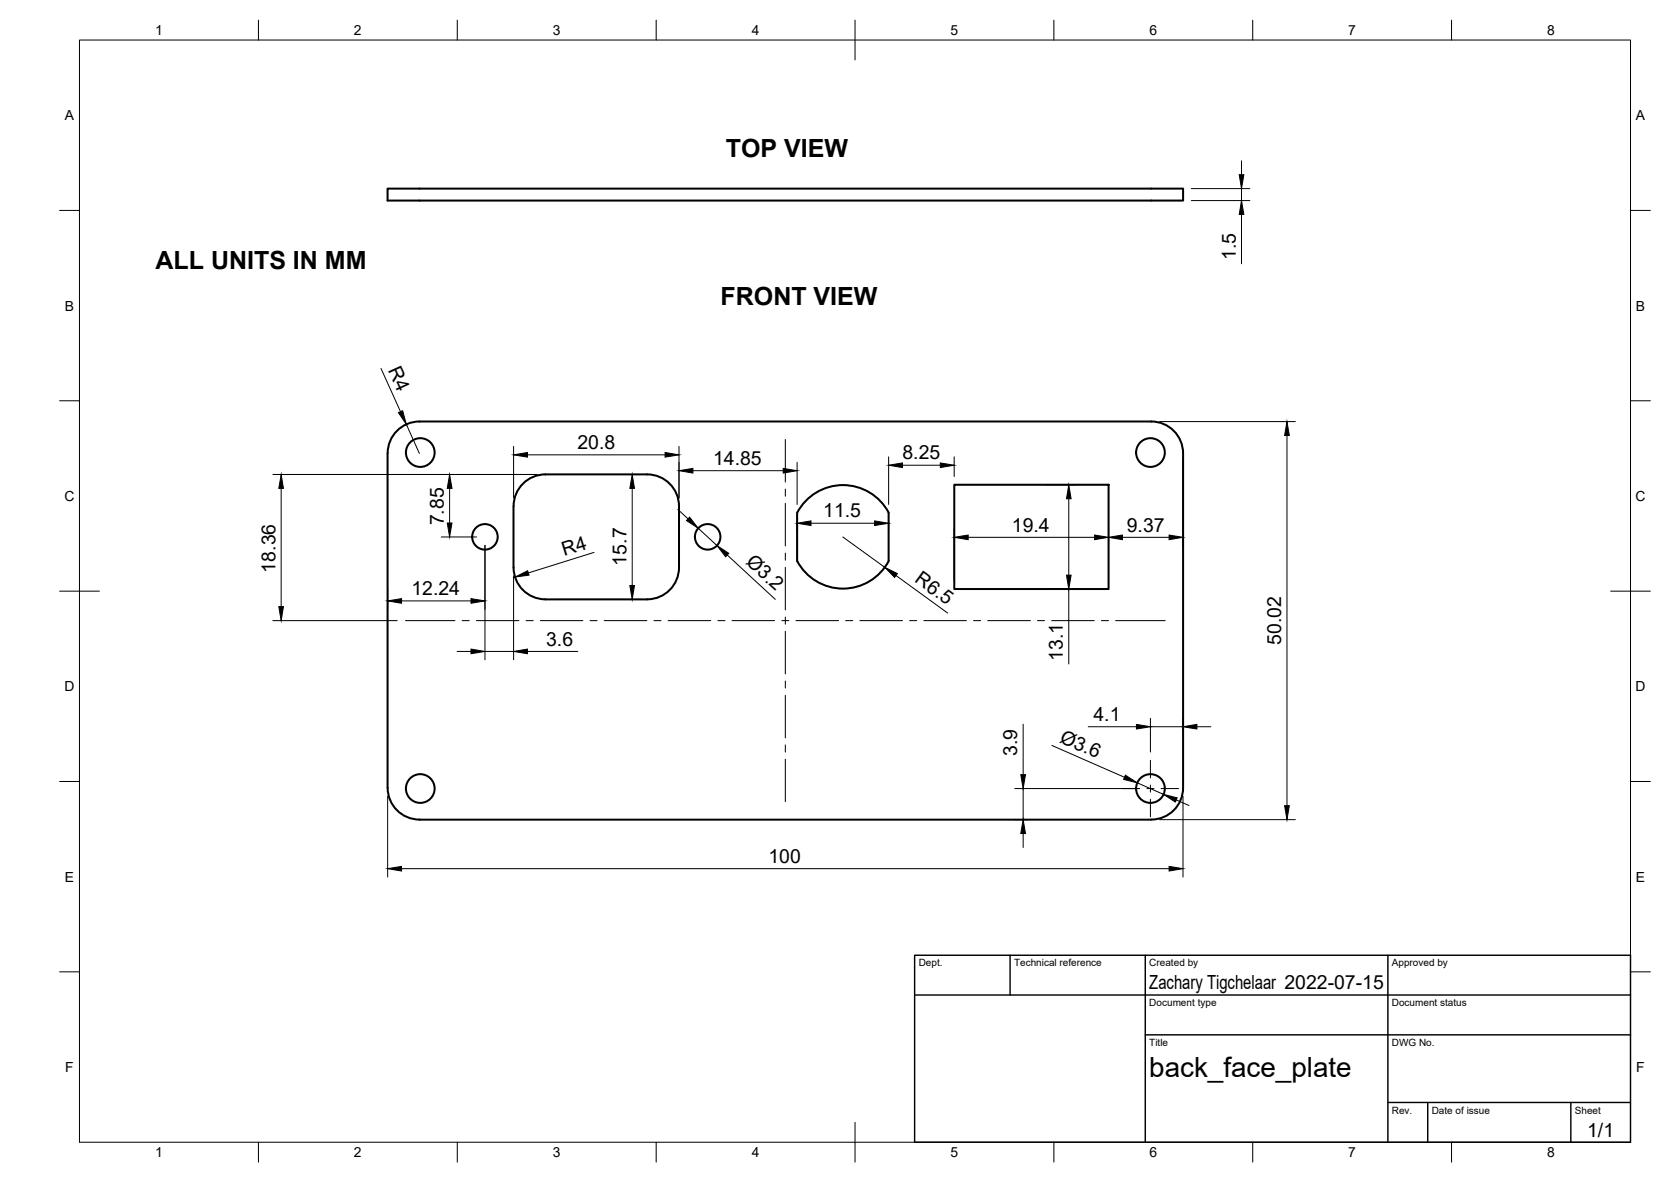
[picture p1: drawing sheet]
<svg xmlns="http://www.w3.org/2000/svg" width="420mm" height="297mm" viewBox="0 0 420 297" stroke-linecap="round" stroke-linejoin="round" font-family="sans-serif">
<!-- layer: Visible -->
<g fill="none" stroke="#000" stroke-width=".51">
<path d="M97.5 47.4h200v3h-200zM97.5 113.9v84.1M97.5 113.9a8 8 0 0 1 8-8h184a8 8 0 0 1 8 8v84.1M131.5 121.6a8 8 0 0 1 5.6-2.4h25.6a8 8 0 0 1 8 8v15.4a8 8 0 0 1-8 8h-25.6a8 8 0 0 1-8-8v-15.4a8 8 0 0 1 2.4-5.6zM200.4 128.9v12.1M200.4 128.8a13 13 0 0 1 23.1 0M223.4 128.9v12.1M239.9 121.8h38.8v26.2h-38.8zM200.4 141a13 13 0 0 0 23.1 0M97.5 198a8 8 0 0 0 8 8M297.5 198a8 8 0 0 1-8 8M105.5 206h184"/>
<circle cx="105.7" cy="113.7" r="3.6"/>
<circle cx="289.3" cy="113.7" r="3.6"/>
<circle cx="121.9" cy="134.9" r="3.2"/>
<circle cx="177.9" cy="134.9" r="3.2"/>
<circle cx="105.7" cy="198.2" r="3.6"/>
<circle cx="289.3" cy="198.2" r="3.6"/>
</g>
<!-- layer: Border -->
<g fill="none" stroke="#000" stroke-width=".25">
<path d="M20 10.1h390v276.9h-390zM65 5.1v5M115 5.1v5M165 5.1v5M215 5.1v10M265 5.1v5M315 5.1v5M365 5.1v5M15 52.9h5M410 52.9h5M15 100.7h5M410 100.7h5"/>
<path d="M15 148.6h10M405 148.6h10M15 196.4h5M410 196.4h5M15 244.2h5M410 244.2h5M65 287v5M115 287v5M165 287v5M215 282.1v9.9M265 287v5M315 287v5"/>
<path d="M365 287v5"/>
</g>
<!-- layer: TitleBlock -->
<path d="M230 240.1h180v46.9h-180zM230 250h180M254 240.1v9.9M288 240.1v46.9M349 240.1v46.9M288 260.1h122M349 277.1h61M359 277.1v9.9M395 277.1v9.9" fill="none" stroke="#000" stroke-width=".36"/>
<!-- layer: Dimensions -->
<g fill="none" stroke="#000" stroke-width=".25">
<path d="M299.6 47.4h14.7M299.6 50.4h14.7M312.2 40.4v3.5M312.2 47.4v3M312.2 53.9v12.4M95.8 92.6l4.9 10.9M68.6 119.2h66.4M102.2 106.6l3.3 7.3M129.1 112.2v12.9M132.6 114.3h34.6M139.2 119.2h21.9M170.7 112.2v12.9"/>
<path d="M174.2 118.3h22.7M200.4 116.2v10.6M223.4 114.8v12M226.9 116.9h9.5M239.9 114.8v4.9M291.5 105.9h34.2M297.5 116v21.1M323.6 109.4v93.1M70.7 122.7v29.7M111 134.9h8.8M113.1 122.7v8.7M121.9 137v28.8"/>
<path d="M149.4 138.8l-16.6 5.2M159 122.7v24.4M170.4 128l2.6 2.4M175.6 132.8l4.7 4.3M182.9 139.5l12 11.1M200.4 131v2.6M203.9 131.5h16M211.9 134.9l10.6 7.7M223.4 131v2.6M239.9 132.9v13M243.4 135h31.8M263.2 121.8h7.6"/>
<path d="M268.7 125.3v19.2M278.7 123.9v22M282.2 135h11.8M68.6 156h31.3M97.5 147.7v5.4M101 151h17.4M129.1 144.7v21.1M139.2 150.6h21.9M225.3 144.6l13 9.5M263.2 148h7.6M268.7 148v18.9M114.9 163.7h3.5"/>
<path d="M121.9 163.7h7.2M132.6 163.7h12.7M255.2 198.2h31.1M257.3 182v12.7M257.3 198.2v7.8M264.5 187.3l18.2 8M273.6 182.6h12.1M286 196.7l6.6 2.9M289.3 180.5v8.5M289.3 182.6h8.2M297.5 180.5v2.9M300.9 182.6h3.6"/>
<path d="M97.5 200.1v20.3M101 218.3h193M255.2 206h3.1M257.3 209.5v3.5M291.5 206h34.2M295.8 201l3.2 1.4M297.5 200.1v20.3"/>
</g>
<g fill="#000" stroke="#000" stroke-width=".25">
<path d="M311.6 43.9h1.2l-.6 3.5zM312.2 50.4l.6 3.5h-1.2zM100.2 103.7l1-.5 1 3.4zM129.1 114.3l3.5-.6v1.2zM167.2 113.7l3.5 .6-3.5 .6zM170.7 118.3l3.5-.6v1.2zM196.9 117.7l3.5 .6-3.5 .6zM223.4 116.9l3.5-.6v1.2zM236.4 116.3l3.5 .6-3.5 .6zM323.6 105.9l.6 3.5h-1.2zM70.7 119.2l.6 3.5h-1.2zM112.5 131.4h1.1l-.5 3.5z"/>
<path d="M113.1 119.2l.5 3.5h-1.1zM159 119.2l.5 3.5h-1.1zM173.4 130l2.2 2.8-3-2zM180.3 137.1l2.9 2-.7 .8zM200.4 131.5l3.5-.6v1.2zM219.9 130.9l3.5 .6-3.5 .6zM239.9 135l3.5-.5v1.1zM268.7 121.8l.6 3.5h-1.1zM275.2 134.5l3.5 .5-3.5 .6zM278.7 135l3.5-.5v1.1zM294 134.5l3.5 .5-3.5 .6zM70.1 152.4h1.2l-.6 3.6z"/>
<path d="M97.5 151l3.5-.6v1.2zM118.4 150.4l3.5 .6-3.5 .6zM129.5 145l3.2-1.6 .3 1.1zM158.4 147.1h1.1l-.5 3.5zM222.5 142.6l3.1 1.6-.7 .9zM268.2 144.5h1.1l-.6 3.5zM118.4 163.1l3.5 .6-3.5 .6zM129.1 163.7l3.5-.6v1.2zM256.7 194.7h1.2l-.6 3.5zM283 194.8l3 1.9-3.5-.8zM285.7 182l3.6 .6-3.6 .6zM297.5 182.6l3.4-.6v1.2z"/>
<path d="M97.5 218.3l3.5-.6v1.2zM257.3 206l.6 3.5h-1.2zM294 217.7l3.5 .6-3.5 .6zM292.6 199.6l3.4 .9-.5 1.1zM323 202.5h1.2l-.6 3.5z"/>
</g>
<!-- layer: Center Lines -->
<g fill="none" stroke="#000" stroke-width=".25">
<path d="M197.5 110.4v10.7M197.5 122.9v1.8M197.5 126.5v10.7M197.5 139v1.8M102 156h12.4M116.2 156h1.8M119.8 156h10.7M132.3 156h1.8M135.8 156h10.8M148.4 156h1.7M151.9 156h10.7M164.4 156h1.8"/>
<path d="M168 156h10.7M180.5 156h1.8M184.1 156h10.7M196.6 156h1.8M197.5 142.6v10.7M197.5 155.1v1.8M197.5 158.6v10.8M200.1 156h10.8M212.6 156h1.8M216.2 156h10.7M228.7 156h1.8M232.3 156h10.7"/>
<path d="M244.8 156h1.8M248.3 156h10.8M260.9 156h1.7M264.4 156h10.7M276.9 156h1.8M280.5 156h12.5M197.5 171.1v1.8M197.5 174.7v10.7M197.5 187.2v1.8M197.5 190.8v10.7M282.2 198.2h4.4M288.4 198.2h1.8"/>
<path d="M289.3 191.1v4.4M289.3 197.3v1.8M291.9 198.2h4.5M289.3 200.9v4.4"/>
</g>
<text font-size="7" x="289" y="270.6">back_face_plate</text>
<g font-size="6.3">
<text x="182.5" y="39.4">TOP VIEW</text>
<text x="39.1" y="67.6">ALL UNITS IN MM</text>
<text x="181.2" y="76.5">FRONT VIEW</text>
</g>
<g font-size="4.9">
<text x="310.7" y="65.4" transform="rotate(-90 310.7 65.4)">1.5</text>
<text x="97.5" y="92.9" transform="rotate(66 97.5 92.9)">R4</text>
<text x="145.2" y="112.8">20.8</text>
<text x="179.3" y="116.8">14.85</text>
<text x="226.9" y="115.5">8.25</text>
<text x="207" y="130">11.5</text>
<text x="111.6" y="132" transform="rotate(-90 111.6 132)">7.85</text>
<text x="254.4" y="133.6">19.4</text>
<text x="283.3" y="133.6">9.37</text>
<text x="69.2" y="143.9" transform="rotate(-90 69.2 143.9)">18.36</text>
<text x="141.9" y="139.7" transform="rotate(-17 141.9 139.7)">R4</text>
<text x="157.5" y="142.1" transform="rotate(-90 157.5 142.1)">15.7</text>
<text x="187.3" y="141.5" transform="rotate(43 187.3 141.5)">Ø3.2</text>
<text x="103.4" y="149.6">12.24</text>
<text x="229.8" y="146.1" transform="rotate(36 229.8 146.1)">R6.5</text>
<text x="137.3" y="162.2">3.6</text>
<text x="267.3" y="166" transform="rotate(-90 267.3 166)">13.1</text>
<text x="322.1" y="162.1" transform="rotate(-90 322.1 162.1)">50.02</text>
<text x="275" y="181.2">4.1</text>
<text x="255.8" y="190" transform="rotate(-90 255.8 190)">3.9</text>
<text x="266.2" y="186.4" transform="rotate(24 266.2 186.4)">Ø3.6</text>
<text x="193.2" y="216.8">100</text>
<text x="289" y="248.5">Zachary Tigchelaar 2022-07-15</text>
<text x="399.1" y="285.7">1/1</text>
</g>
<g font-size="3.5">
<text x="39" y="8.8">1</text>
<text x="89" y="8.8">2</text>
<text x="139" y="8.8">3</text>
<text x="189" y="8.8">4</text>
<text x="239" y="8.8">5</text>
<text x="289" y="8.8">6</text>
<text x="339" y="8.8">7</text>
<text x="389" y="8.8">8</text>
<text x="16.3" y="30.2">A</text>
<text x="411.3" y="30.2">A</text>
<text x="16.3" y="78">B</text>
<text x="411.3" y="78">B</text>
<text x="16.2" y="125.9">C</text>
<text x="411.2" y="125.9">C</text>
<text x="16.2" y="173.7">D</text>
<text x="411.2" y="173.7">D</text>
<text x="16.3" y="221.6">E</text>
<text x="411.3" y="221.6">E</text>
<text x="16.4" y="269.4">F</text>
<text x="411.4" y="269.4">F</text>
<text x="39" y="290.8">1</text>
<text x="89" y="290.8">2</text>
<text x="139" y="290.8">3</text>
<text x="189" y="290.8">4</text>
<text x="239" y="290.8">5</text>
<text x="289" y="290.8">6</text>
<text x="339" y="290.8">7</text>
<text x="389" y="290.8">8</text>
</g>
<g font-size="2.5">
<text x="231" y="242.9">Dept.</text>
<text x="255" y="242.9">Technical reference</text>
<text x="289" y="242.9">Created by</text>
<text x="350" y="242.9">Approved by</text>
<text x="289" y="252.8">Document type</text>
<text x="350" y="252.8">Document status</text>
<text x="289" y="262.9">Title</text>
<text x="350" y="262.9">DWG No.</text>
<text x="350" y="279.9">Rev.</text>
<text x="360" y="279.9">Date of issue</text>
<text x="396" y="279.9">Sheet</text>
</g>
</svg>
